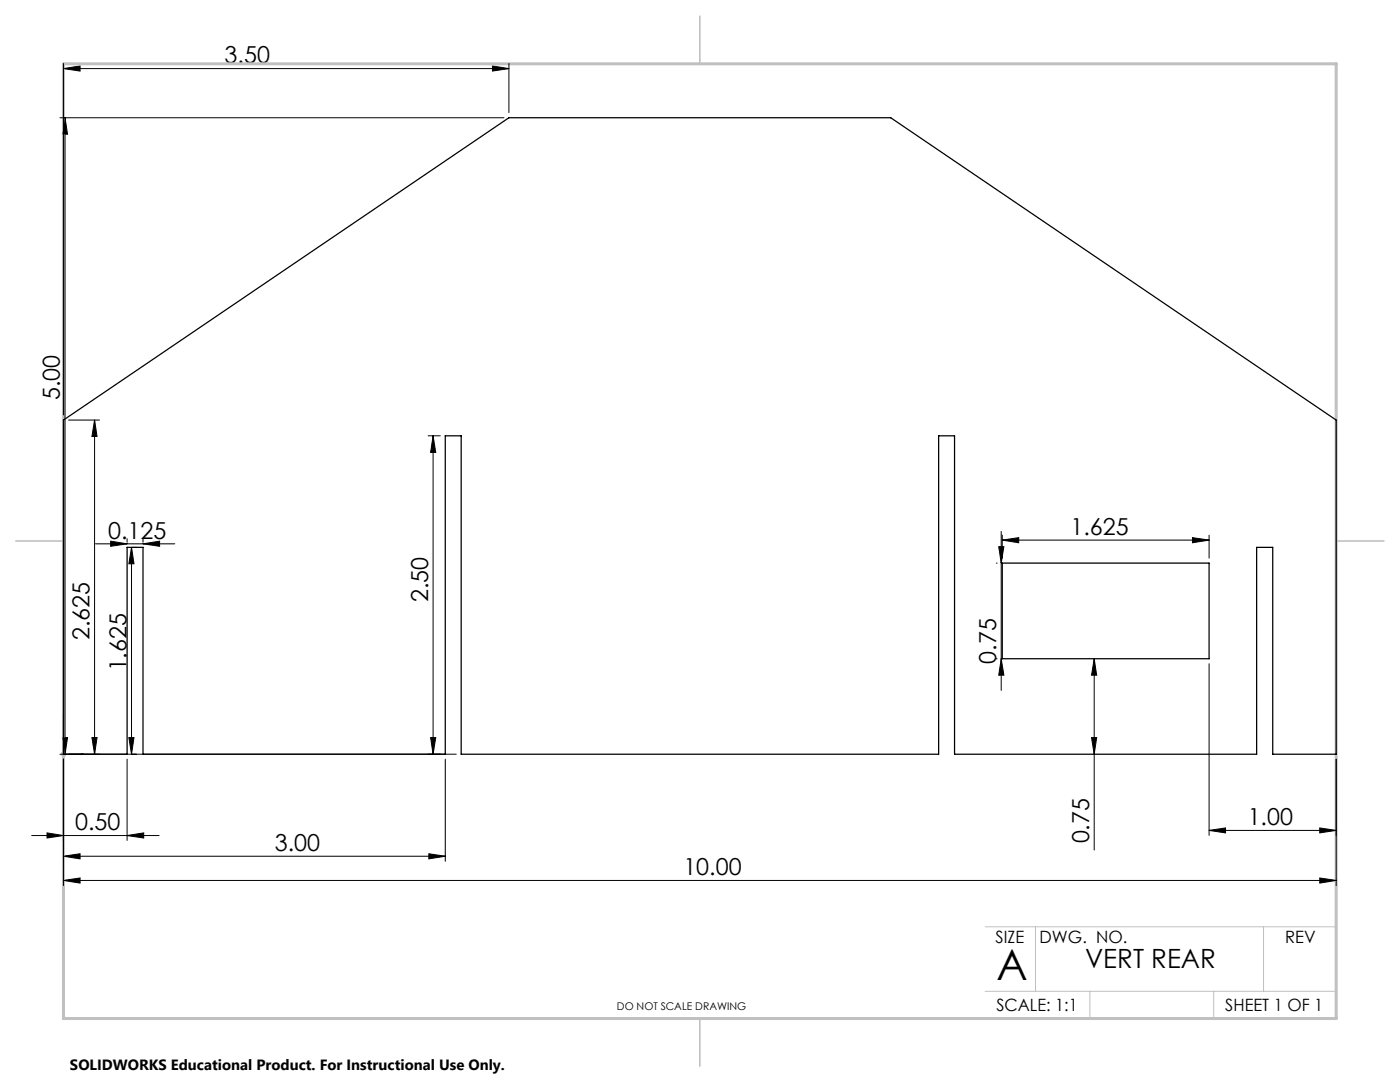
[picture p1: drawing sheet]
<svg xmlns="http://www.w3.org/2000/svg" width="279mm" height="216mm" viewBox="0 0 279 216" stroke-linecap="round" stroke-linejoin="round" font-family="sans-serif">
<path d="M12.7 142.5l.1 .4h-.2zM12.7 142.5v8h4M16.3 150.4l.4 .1-.4 .1z" fill="none" stroke="#00f" stroke-width=".2"/>
<g fill="none" stroke="#000" stroke-width=".2">
<path d="M12.7 13.7l3.3-.5v1zM12.7 12.7v70.1M12.7 13.7h88.9M98.3 13.2l3.3 .5-3.3 .5zM101.6 12.7v9.8M12 23.5h88.6M13 23.5l.5 3.3h-1zM13 23.5v127M13.7 83.8h6.2M18.9 83.8v66.7M18.9 83.8l.5 3.3h-1.1zM85.4 87h2.5"/>
<path d="M86.4 87v63.5M86.4 87l.6 3.3h-1.1zM19.1 108.5h15.8M22.1 108l3.3 .5-3.3 .5zM25.4 107.5v.7M26.2 109.2l.5 3.3h-1zM26.2 109.2v41.3M26.4 109.2h.8M28.5 108.5l3.4-.5v1zM28.5 107.5v.7M198.8 112.4h.2M199.3 109.1h1l-.5 3.3z"/>
<path d="M199.8 106v31.8M200 107.8l3.3-.5v1zM200 106.8v4.6M200 107.8h41.3M238 107.3l3.3 .5-3.3 .5zM241.3 106.8v4.6M198.8 131.4h.2M199.8 131.4l.5 3.3h-1zM218.4 131.4l.5 3.3h-1.1zM218.4 131.4v38.2M241.3 132.4v34.3M12 150.5h79.1"/>
<path d="M12.5 147.2h1l-.5 3.3zM12.7 151.5v25.2M18.3 147.2h1.1l-.5 3.3zM25.4 151.5v16.2M25.7 147.2h1l-.5 3.3zM85.9 147.2h1.1l-.6 3.3zM88.9 151.5v20.4M217.8 147.2h1.1l-.5 3.3zM266.7 151.5v25.2M6.3 166.7h25.4M9.4 166.2l3.3 .5-3.3 .5zM12.7 175.7l3.3-.5v1z"/>
<path d="M12.7 170.9l3.3-.5v1zM12.7 175.7h254M12.7 170.9h76.2M25.4 166.7l3.3-.5v1zM85.6 170.4l3.3 .5-3.3 .5zM241.3 165.7l3.3-.5v1zM241.3 165.7h25.4M263.4 175.2l3.3 .5-3.3 .5zM263.4 165.2l3.3 .5-3.3 .5z"/>
</g>
<path d="M12.2 150.5h1M12.3 150.1l.8 .7M12.7 150v1M13.1 150.1l-.8 .7" fill="none" stroke="#808080" stroke-width=".2"/>
<path d="M266.7 153.3v49.9h-240M196.6 184.9h70.1M196.6 197.8h70.1M206.7 184.9v12.9M217.5 197.8v5.4M242.2 197.8v5.4M252.2 184.9v12.9" fill="none" stroke="#c0c0c0" stroke-width=".2"/>
<path d="M139.7 3.2v9.5M3.1 107.9h9.6M266.7 107.9h9.5M139.7 203.2v9.6" fill="none" stroke="#c0c0c0" stroke-width=".3"/>
<path d="M12.7 12.7h254v190.5h-254z" fill="none" stroke="#c0c0c0" stroke-width=".6"/>
<path d="M16.3 150.4l.4 .1-.4 .1zM12.7 142.5l.1 .4h-.2z" fill="#00f"/>
<g fill="#000">
<path d="M98.3 13.2l3.3 .5-3.3 .5zM12.7 13.7l3.3-.5v1z"/>
<path d="M18.9 83.8l.5 3.3h-1.1zM18.3 147.2h1.1l-.5 3.3z"/>
<path d="M22.1 108l3.3 .5-3.3 .5zM28.5 108.5l3.4-.5v1zM200 107.8l3.3-.5v1zM238 107.3l3.3 .5-3.3 .5z"/>
<path d="M25.7 147.2h1l-.5 3.3zM26.2 109.2l.5 3.3h-1zM12.5 147.2h1l-.5 3.3zM13 23.5l.5 3.3h-1zM85.9 147.2h1.1l-.6 3.3zM86.4 87l.6 3.3h-1.1zM217.8 147.2h1.1l-.5 3.3zM218.4 131.4l.5 3.3h-1.1zM199.8 131.4l.5 3.3h-1zM199.3 109.1h1l-.5 3.3z"/>
<path d="M12.7 175.7l3.3-.5v1zM263.4 175.2l3.3 .5-3.3 .5zM9.4 166.2l3.3 .5-3.3 .5zM25.4 166.7l3.3-.5v1zM12.7 170.9l3.3-.5v1zM85.6 170.4l3.3 .5-3.3 .5z"/>
<path d="M263.4 165.2l3.3 .5-3.3 .5zM241.3 165.7l3.3-.5v1z"/>
</g>
<path d="M12.7 83.8l88.9-60.3h76.2l88.9 60.3v66.7h-12.7v-41.3h-3.2v41.3h-60.3v-63.5h-3.2v63.5h-95.3v-63.5h-3.1v63.5h-60.4v-41.3h-3.1v41.3h-12.7zM200 112.4h41.3v19h-41.3z" fill="none" stroke="#000" stroke-width=".25"/>
<text font-size="8.5" x="198.9" y="195.5">A</text>
<text font-size="5.3" x="216.6" y="193.2">VERT REAR</text>
<g font-size="4.7">
<text x="44.8" y="12.7">3.50</text>
<text x="12" y="79.9" transform="rotate(-90 12 79.9)">5.00</text>
<text x="21.6" y="107.5">0.125</text>
<text x="213.6" y="106.7">1.625</text>
<text x="85.4" y="120.1" transform="rotate(-90 85.4 120.1)">2.50</text>
<text x="17.9" y="127.7" transform="rotate(-90 17.9 127.7)">2.625</text>
<text x="25.2" y="134" transform="rotate(-90 25.2 134)">1.625</text>
<text x="198.8" y="132.5" transform="rotate(-90 198.8 132.5)">0.75</text>
<text x="15" y="165.7">0.50</text>
<text x="249" y="164.7">1.00</text>
<text x="54.9" y="169.8">3.00</text>
<text x="217.4" y="168.3" transform="rotate(-90 217.4 168.3)">0.75</text>
<text x="136.4" y="174.7">10.00</text>
</g>
<g font-size="3.4">
<text x="198.7" y="188.1">SIZE</text>
<text x="207.5" y="188.1">DWG. NO.</text>
<text x="256.5" y="188.2">REV</text>
<text x="198.8" y="201.7">SCALE: 1:1</text>
<text x="244.5" y="201.7">SHEET 1 OF 1</text>
</g>
<text font-size="3" x="14" y="213.5">SOLIDWORKS Educational Product. For Instructional Use Only.</text>
<text font-size="2.1" x="123.1" y="201.6">DO NOT SCALE DRAWING</text>
</svg>
